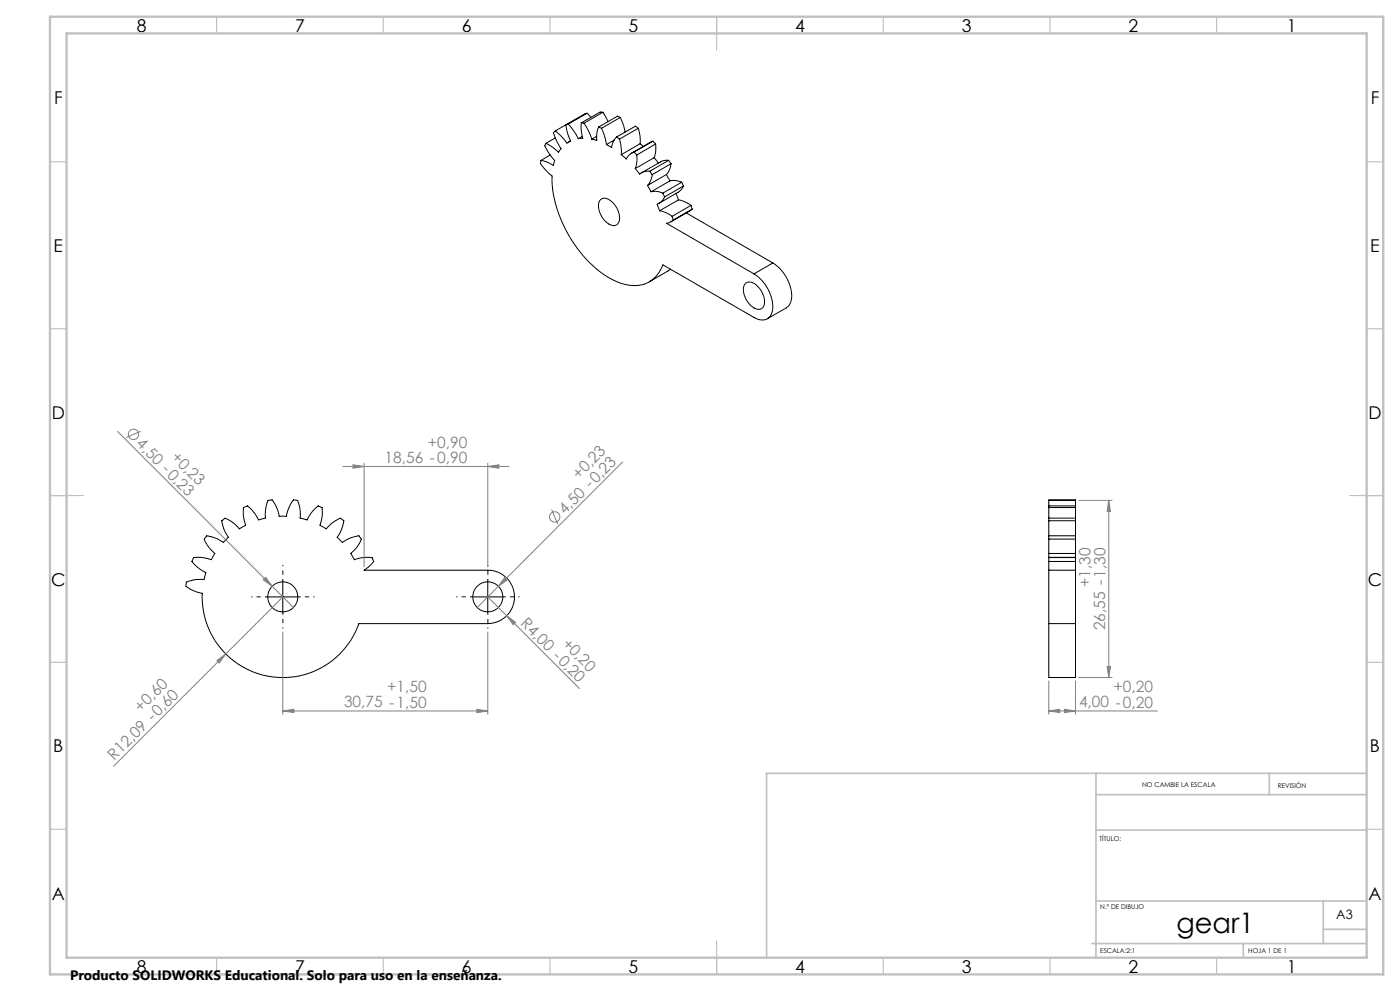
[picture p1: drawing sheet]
<svg xmlns="http://www.w3.org/2000/svg" width="420mm" height="297mm" viewBox="0 0 420 297" stroke-linecap="round" stroke-linejoin="round" font-family="sans-serif">
<g fill="none" stroke="#000" stroke-width=".3">
<path d="M166.6 39.3l-.6 .5 1 2.4 1.3 2.4-.8 1-1.8-1.5-1.9-1.1M166.6 39.3l1.8 1.6 1.7 2 1.1-.6M169.8 37.4l.5 2.4 .9 2.5M169.8 37.4l-3.2 1.9M170.5 37.2l-.7 .2M170.5 37.2l1.6 2 1.4 2.4M174.4 36.8v2.2l.4 2.4-1.3 .2M174.4 36.8l.8 .1M175.2 36.9l1.4 2.4 1 2.4M176.1 33.9l1.1 1.3M176.1 33.9l-6.3 3.5M176.1 33.9l-5.6 3.3"/>
<path d="M179.6 38.1a8.2 8.2 0 0 0-.6 4l-1.4-.4M179.6 38.1l.8 .3M180.4 38.4l.8 1.9 .7 3M180.9 33.7l1.5 2.7M180.9 33.7l-.8-.1-5.7 3.2M180.9 33.7l-5.7 3.2M186.1 35.2l1 2.4 .4 2M186.1 35.2l-.9-.4-5.6 3.3M186.1 35.2l-5.7 3.2M191.5 38.4a11.6 11.6 0 0 1 .6 4.7M191.5 38.4l-.9-.6-5.6 3.3M191.5 38.4l-5.7 3.3"/>
<path d="M162.3 48.1l-.1 .6a5.3 5.3 0 0 0 2.1 2.8l1.3 1.3a37.5 37.5 0 0 0 12 26.6 19.4 19.4 0 0 0 13.2 6.2 8.7 8.7 0 0 0 8.1-6.2l27.3 15.7a3.4 3.4 0 0 0 4 .4 3.4 3.4 0 0 0 1.6-3.6 12.4 12.4 0 0 0-5.6-9.8M163.8 43l-.3 .4a5 5 0 0 0 1.7 3.2l.4 .5a1.56 1.56 0 0 1 .5 2.1l-.1 .4a8.4 8.4 0 0 0-3.7-1.5M165.1 46.5l-2.8 1.6M166.6 41.3l-2.8 1.7M171.2 42.3l-.6 .3M174.7 40.9l-1.2 .7M179 40.8l-1.4 .9M184.2 42l-2.3 1.3M185 41.1a5.3 5.3 0 0 0-1.5 3.1l-1.6-.9M185 41.1l.8 .6M185.8 41.7l.6 3v1.7M190.2 45.6a4 4 0 0 0-2.3 2.1l-1.5-1.3"/>
<path d="M190.2 45.6l.8 .9M190.6 50.5l1.3 1.7a3.8 3.8 0 0 1 3-.9M191 46.5a8.6 8.6 0 0 1-.4 4M192.1 43.1l.9 .8M192.1 43.1l-5.7 3.3M194.2 55.6l1.1 1.9M194.9 51.3l.8 1M195.3 57.5a5.3 5.3 0 0 1 3.6 .4M195.7 52.3a5.7 5.7 0 0 1-1.5 3.3M195.9 42.3l.8 .9M195.9 42.3l-6.5 3.6M195.9 42.3l-5.7 3.3"/>
<path d="M196.3 47.3l1.2 1.6M196.3 47.3l-5.7 3.2M196.7 43.2a8.1 8.1 0 0 1-.4 4.1M196.7 43.2l-5.7 3.3M198.9 57.9l.5 1.1M199.4 59a4.3 4.3 0 0 1-2.3 2.2l.8 2M199.9 52.3l1.1 1.9M199.9 52.3l-5.7 3.3M200.6 48l.7 1.1M200.6 48l-2 .3-6.2 3.5M200.6 48l-5.7 3.3M201 54.2a5.6 5.6 0 0 1 3.5 .4"/>
<path d="M201 54.2l-5.7 3.3M201.3 49.1a5.2 5.2 0 0 1-1.4 3.2M201.3 49.1l-5.6 3.2M202.8 58l.8 1.9M203.6 59.9a9.3 9.3 0 0 1 3.7 1.7M203.6 59.9l-5.7 3.3M204.5 54.6l.5 1.1M204.5 54.6l-5.6 3.3M205 55.7l-.6 1.1-.9 .8-5.8 3.3M205 55.7l-5.6 3.3M180 60.1a2.33 2.33 0 0 1 3.5 .3 6.2 6.2 0 0 1 2.1 6.2 2.01 2.01 0 0 1-3.3 .3 6.1 6.1 0 0 1-2.3-6.8zM197.9 63.2a8 8 0 0 1 3.7 1.6"/>
<path d="M201.6 64.8l.4 1.2M202 66l-1 .6-1 .3 26.2 15.2M205.9 63.8l25.9 15M207.3 61.6l.3 1.1M207.3 61.6l-5.7 3.2M207.6 62.7l-6.3 3.8M207.6 62.7l-5.6 3.3M231.8 78.8a11.8 11.8 0 0 1 5.5 11.6l-.4 .9-1 1-5.7 3.2M231.8 78.8l-5.6 3.3M201.2 80.7l-6.4 3.8M223.7 84.9a2.8 2.8 0 0 1 3.7 1 5.7 5.7 0 0 1 1.6 6.1 2.36 2.36 0 0 1-3.6-.3 5.7 5.7 0 0 1-2-6.5zM66.5 156.1l.3-.2a1.24 1.24 0 0 1 2 0l1.6 1.2 1.4 1.4 1.9-1.1a9.4 9.4 0 0 1-.5-5.4l.9-.3a8.6 8.6 0 0 1 3.4 4.1l2.1-.5a11.4 11.4 0 0 1 .8-5.3l1.2-.2a10.6 10.6 0 0 1 2.1 4.9h2.2a9.2 9.2 0 0 1 2.3-4.9l1.1 .2 .7 2.6v2.7l2.1 .5 .3-.6a8.5 8.5 0 0 1 3.2-3.5l1 .4v2.7l-.6 2.6 1.9 1.1 .4-.5a8.2 8.2 0 0 1 4-2.6l.7 .6a8.4 8.4 0 0 1-1.9 5l1.6 1.6a8.8 8.8 0 0 1 5.1-1.9l.5 .8a8.7 8.7 0 0 1-3.1 4.4l1.1 1.8a9.6 9.6 0 0 1 5.4-.5l.4 1.1-1.3 1.4-1.6 1.2h37.1a8 8 0 0 1 8 8 8 8 0 0 1-8 8h-38.6l-.5 1.3a24.2 24.2 0 0 1-27.6 14.3 24.2 24.2 0 0 1-18.9-24.7 9.2 9.2 0 0 1-4.9-2.3l.1-1.1 .7-.2 1.9-.5h2.7l.6-2.1-.6-.3a8.5 8.5 0 0 1-3.6-3.2l.4-.9a8.7 8.7 0 0 1 5.4 .5l1.1-1.8a9 9 0 0 1-3.2-4.4l.6-.8a8.7 8.7 0 0 1 5.1 1.9l1.5-1.6a10.7 10.7 0 0 1-2-4.9z"/>
<path d="M314.6 156.1v4.5M314.6 155.3v.8M314.6 152.1v3.2M314.6 151.6v.5M314.6 150v1.6M314.6 150h8.1M314.6 156.1h8.1M314.6 155.3h8.1M314.6 152.1h8.1M314.6 151.6h8.1M322.7 156.1v4.5M322.7 155.3v.8"/>
<path d="M322.7 152.1v3.2M322.7 151.6v.5M322.7 150v1.6M79.8 178.9h10.1M84.8 173.9v10M141.4 178.9h9.9M146.3 173.9v10M314.6 170.9v16M314.6 168.3v2.6M314.6 167.1v1.2M314.6 160.6v1M314.6 161.6v4.3"/>
<path d="M314.6 165.9v1.1M314.6 170.9h8.1M314.6 167h8.1M314.6 168.3h8.1M314.6 167.1h8.1M314.6 167v.1M314.6 161.6h8.1M314.6 160.6h8.1M314.6 165.9h8.1M322.7 170.9v16M322.7 168.3v2.6M322.7 167.1v1.2"/>
<path d="M322.7 160.6v1M322.7 161.6v4.3M322.7 165.9v1.1M322.7 167v.1M314.6 186.9v16.2h8.1v-16.2M314.6 186.9h8.1"/>
<circle cx="84.8" cy="178.9" r="4.5"/>
<circle cx="146.3" cy="178.9" r="4.5"/>
</g>
<g fill="none" stroke="#808080" stroke-width=".3">
<path d="M35.2 129.3l46.5 46.4M42.2 129.3l-4.3 1.8M102.9 139.8h49.8M105.9 139.3l3.3 .5-3.3 .5zM109.2 138.8v31.1M146.3 139.8l3.3-.5v1zM146.3 138.8v31.1M186.8 138.4l-43.6 43.7M165.5 152.7l1.9 4.4M323.6 150h10M332.6 150l.5 3.3h-1zM332.6 150v53.1"/>
<path d="M79 173.7l.7-.7 2 2.7zM81.7 175.7l6.3 6.4M84.8 178.9l-50.7 50.7M146.3 178.9l27.5 27.5M151.5 173l.7 .7-2.7 2zM65.1 198l2.6-2-1.9 2.7zM84.8 189.4v24.7M146.3 189.4v24.7M152 184.5l2.7 2-.7 .8zM332.1 199.8h1l-.5 3.3zM84.8 213.1l3.4-.5v1zM84.8 213.1h61.5"/>
<path d="M143.1 212.6l3.2 .5-3.2 .5zM314.6 213.1l3.3-.5v1zM314.6 213.1h32.6M314.6 204.1v10M319.3 212.6l3.4 .5-3.4 .5zM322.7 204.1v10M323.6 203.1h10"/>
<circle cx="40" cy="130.2" r="1.55"/>
<circle cx="166.4" cy="154.9" r="1.57"/>
</g>
<path d="M79.9 178.9h-4.5M84.9 173.9v-4.5M89.9 178.9h4.5M141.4 178.9h-4.5M146.4 173.9v-4.5M151.4 178.9h4.5M84.9 183.9v4.5M146.4 183.9v4.5" fill="none" stroke="#000" stroke-width=".3" stroke-dasharray="15.2 1.3 1.3 1.3" stroke-dashoffset="14.9" stroke-linecap="butt"/>
<g fill="none" stroke="#c0c0c0" stroke-width=".35">
<path d="M65 5v5M115 5v5M165 5v5M215 5v10M265 5v5M315 5v5M365 5v5M15 48.5h5M410 48.5h5M15 98.5h5M410 98.5h5M15 148.5h10"/>
<path d="M405 148.5h10M15 198.5h5M410 198.5h5M15 248.5h5M410 248.5h5M65 287v5M115 287v5M165 287v5M215 282v10M265 287v5M315 287v5M365 287v5"/>
</g>
<path d="M328.8 231.8v55.2M328.8 238.2h81.2M380.8 231.8v6.4M410 231.8h-180v55.2M328.8 248.8h81.2M328.8 270h81.2M397 270v12.8M397 278.5h13M327.6 282.8h82.4M373 282.8v4.2" fill="none" stroke="#c0c0c0" stroke-width=".5"/>
<path d="M15 5h400v287h-400zM20 10h390v277h-390z" fill="none" stroke="#c0c0c0" stroke-width=".7"/>
<g fill="#808080">
<path d="M79 173.7l.7-.7 2 2.7z"/>
<path d="M151.5 173l.7 .7-2.7 2z"/>
<path d="M65.1 198l2.6-2-1.9 2.7z"/>
<path d="M152 184.5l2.7 2-.7 .8z"/>
<path d="M84.8 213.1l3.4-.5v1zM143.1 212.6l3.2 .5-3.2 .5zM314.6 213.1l3.3-.5v1zM319.3 212.6l3.4 .5-3.4 .5z"/>
<path d="M146.3 139.8l3.3-.5v1zM105.9 139.3l3.3 .5-3.3 .5z"/>
<path d="M332.6 150l.5 3.3h-1zM332.1 199.8h1l-.5 3.3z"/>
</g>
<text font-size="8.5" x="352.9" y="279.7">gear1</text>
<g font-size="5.3">
<text x="41" y="9.5">8</text>
<text x="88.5" y="9.5">7</text>
<text x="138.5" y="9.5">6</text>
<text x="188.5" y="9.5">5</text>
<text x="238.5" y="9.5">4</text>
<text x="288.5" y="9.5">3</text>
<text x="338.5" y="9.5">2</text>
<text x="386" y="9.5">1</text>
<text x="16.2" y="31.3">F</text>
<text x="411.2" y="31.3">F</text>
<text x="16.1" y="75.5">E</text>
<text x="411.1" y="75.5">E</text>
<text x="15.5" y="125.5">D</text>
<text x="410.5" y="125.5">D</text>
<text x="15.4" y="175.5">C</text>
<text x="410.4" y="175.5">C</text>
<text x="16" y="225.5">B</text>
<text x="411" y="225.5">B</text>
<text x="15.5" y="269.8">A</text>
<text x="410.5" y="269.8">A</text>
<text x="41" y="291.5">8</text>
<text x="88.5" y="291.5">7</text>
<text x="138.5" y="291.5">6</text>
<text x="188.5" y="291.5">5</text>
<text x="238.5" y="291.5">4</text>
<text x="288.5" y="291.5">3</text>
<text x="338.5" y="291.5">2</text>
<text x="386" y="291.5">1</text>
</g>
<g font-size="4.7" fill="#808080">
<text x="40.7" y="133.2" transform="rotate(45 40.7 133.2)">4,50 -0,23</text>
<text x="51.1" y="137.3" transform="rotate(45 51.1 137.3)">+0,23</text>
<text x="128.3" y="134.3">+0,90</text>
<text x="115.4" y="138.7">18,56 -0,90</text>
<text x="173.6" y="143.8" transform="rotate(-45 173.6 143.8)">+0,23</text>
<text x="169.5" y="154.3" transform="rotate(-45 169.5 154.3)">4,50 -0,23</text>
<text x="327.1" y="176" transform="rotate(-90 327.1 176)">+1,30</text>
<text x="155.9" y="187" transform="rotate(45 155.9 187)">R4,00 -0,20</text>
<text x="331.6" y="188.9" transform="rotate(-90 331.6 188.9)">26,55 -1,30</text>
<text x="168.4" y="193.2" transform="rotate(45 168.4 193.2)">+0,20</text>
<text x="116.1" y="207.5">+1,50</text>
<text x="334.1" y="207.5">+0,20</text>
<text x="42.3" y="213.6" transform="rotate(-45 42.3 213.6)">+0,60</text>
<text x="103.2" y="212">30,75 -1,50</text>
<text x="323.7" y="212">4,00 -0,20</text>
<text x="34.3" y="228" transform="rotate(-45 34.3 228)">R12,09 -0,60</text>
</g>
<text font-size="4.1" x="21" y="293.7">Producto SOLIDWORKS Educational. Solo para uso en la enseñanza.</text>
<text font-size="3.9" x="400.9" y="275.5">A3</text>
<g font-size="2">
<text x="342.6" y="236">NO CAMBIE LA ESCALA</text>
<text x="383.3" y="236.2">REVISIÓN</text>
<text x="329.9" y="251.9">TÍTULO:</text>
<text x="330.1" y="272.5">N.º DE DIBUJO</text>
<text x="330.1" y="285.6">ESCALA:2:1</text>
<text x="374.5" y="285.6">HOJA 1 DE 1</text>
</g>
</svg>
